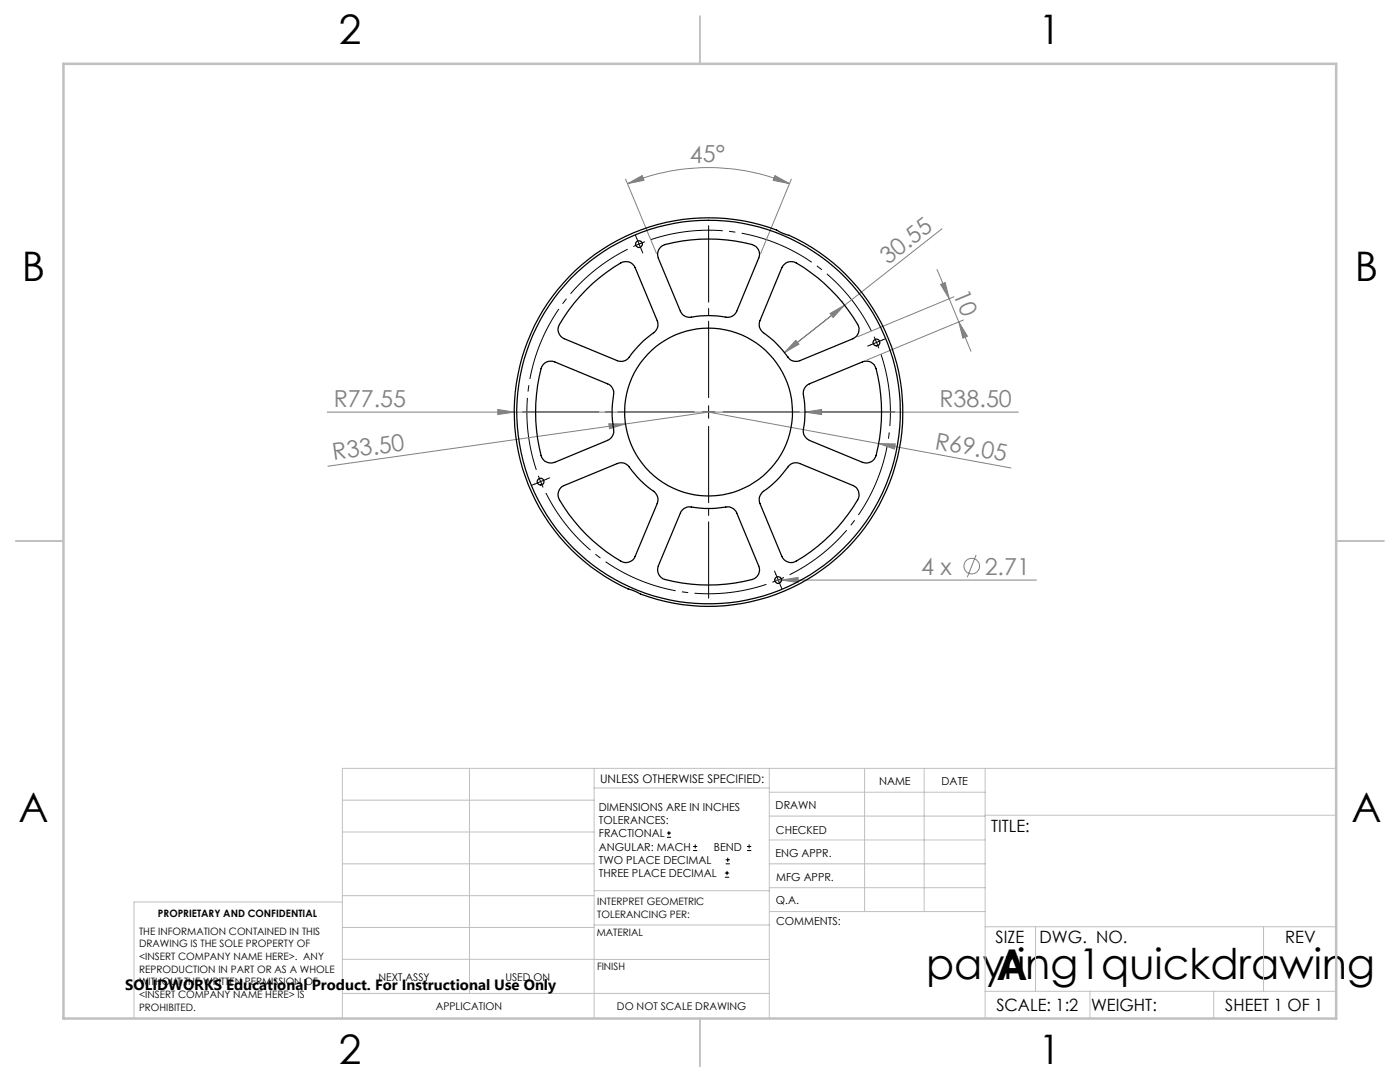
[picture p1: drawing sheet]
<svg xmlns="http://www.w3.org/2000/svg" width="279mm" height="216mm" viewBox="0 0 279 216" stroke-linecap="round" stroke-linejoin="round" font-family="sans-serif">
<g fill="none" stroke="#808080" stroke-width=".2">
<path d="M124.8 35.7l6.2 14.9M125.2 36.7l3-1.7 .3 1zM125.2 36.7a42.4 42.4 0 0 1 32.4 0M154.7 35l2.9 1.7-3.3-.7zM157.9 35.7l-6.1 14.9M187 53.8l2.4 5.8M187.7 56.8l.9-.4 .8 3.2zM188 45.6l-31.4 24.7M189.4 59.6l1.9 4.6M190.4 59.2l-19.3 8M157.2 71.1h.1M158.8 67.9l.7 .8-2.9 1.6z"/>
<path d="M165.7 62.5l2.9-1.6-2.3 2.5zM168 60.1h.1M168.6 60.9l-12 9.4M191.3 64.2l1.8 2.9-.9 .4zM191.3 64.2l2.5 5.9M192.3 63.9l-19.3 7.9M65.3 82.2h137.9M99.3 81.7l3.3 .5-3.3 .5zM121.5 84.6h3.3l-3.2 .9zM124.8 84.6l-59.4 8.4M124.8 84.6l16.6-2.4 60.4 11.2M160.7 82.2l3.3-.5v1z"/>
<path d="M175.4 88.5l3.3 .1-.2 1zM154.6 115.7h52.2M156 115.7l3.3-.5v1zM194.8 110.7l-1.8 4.5"/>
<circle cx="193.9" cy="113" r="1.56"/>
</g>
<g fill="none" stroke="#000" stroke-width=".2">
<path d="M107.4 94.9l.5 1.2M107.9 96.1l.5 1.2M107.9 96.1l-1.1 .5M109 95.6l-1.1 .5M133.1 167.1h.8M133.1 166.2h.8M133.5 165.8v.9M138.3 169.7h.8M138.3 168.9h.8M138.7 168.5v.8M144.7 175h.8M144.7 174.2h.8"/>
<path d="M144.8 172.4h.9M144.8 171.6h.9M145.1 173.8v.8M145.2 171.1v.9M149.1 169.7h.8M149.1 168.9h.8M149.5 168.5v.8"/>
</g>
<path d="M127.5 48.7l-1.1 .5M127.5 48.7l1.2-.5M174.9 68.3l-.5-1.1M174.9 68.3l.5 1.2M155.3 115.7l1.2-.5M155.3 115.7l-1.2 .5" fill="none" stroke="#000" stroke-width=".2" stroke-dasharray="15.2 1.3 1.3 1.3" stroke-linecap="butt"/>
<path d="M125.3 49.7a36.3 36.3 0 0 0-18.3 44M173.9 66a36.3 36.3 0 0 0-44-18.2M108.9 98.4a36.3 36.3 0 0 0 44.1 18.2M157.6 114.7a36.3 36.3 0 0 0 18.2-44" fill="none" stroke="#000" stroke-width=".2" stroke-dasharray="15.2 1.3 1.3 1.3" stroke-dashoffset=".7" stroke-linecap="butt"/>
<g fill="none" stroke="#000" stroke-width=".2" stroke-dasharray="15.2 1.3 1.3 1.3">
<path d="M127.1 47.5l-.3-.6M127.5 48.7l-.4-1.2M127.5 48.7l.5 1.1M128 49.8l.3 .7M173.8 68.8l-.6 .3M174.9 68.3l1.2-.5M174.9 68.3l-1.1 .5M176.1 67.8l.6-.2M106.8 96.6l-.7 .2M109.1 95.6l.6-.2M141.4 82.2v-1.2M141.4 82.2h-1.2"/>
<path d="M141.4 82.2v1.3M141.4 82.2h1.3M154.8 114.6l-.2-.7M155.3 115.7l.5 1.2M155.3 115.7l-.5-1.1M155.8 116.9l.2 .6"/>
</g>
<path d="M141.4 79.7v-35M138.9 82.2h-35M141.4 84.7v35M143.9 82.2h35" fill="none" stroke="#000" stroke-width=".2" stroke-dasharray="15.2 1.3 1.3 1.3" stroke-dashoffset="-.4"/>
<g fill="none" stroke="#c0c0c0" stroke-width=".2">
<path d="M68.3 159.7h50.3M93.7 153.3v44.9M118.6 153.3v49.9M118.6 157.2h34.9M153.5 153.3v49.9M153.5 158.1h43.1M172.5 153.3v28.6M184.4 153.3v28.6M196.6 153.3v49.9M266.7 153.3h-198.4v49.9M68.3 178.7h50.3M68.3 172.4h50.3"/>
<path d="M68.3 166h50.3M68.3 180h-41.6v23.2M118.6 177.7h35M153.5 167.6h43.1M153.5 162.8h43.1M153.5 172.4h43.1M153.5 177.1h43.1M196.6 162.7h70.1M68.3 198.2h85.2M68.3 191.4l85.2 .1M68.3 185.1h50.3M118.6 184.6h35"/>
<path d="M153.6 181.9h43M196.6 197.8h70.1M196.6 184.9h70.1M206.7 184.9v12.9M217.5 197.8v5.4M242.2 197.8v5.4M252.2 184.9v12.9"/>
</g>
<path d="M139.7 3.2v9.5M3.1 107.9h9.6M266.7 107.9h9.5M139.7 203.2v9.6" fill="none" stroke="#c0c0c0" stroke-width=".25"/>
<path d="M12.7 12.7h254v190.5h-254z" fill="none" stroke="#c0c0c0" stroke-width=".5"/>
<g fill="#808080">
<path d="M156 115.7l3.3-.5v1z"/>
<path d="M99.3 81.7l3.3 .5-3.3 .5z"/>
<path d="M121.5 84.6h3.3l-3.2 .9z"/>
<path d="M175.4 88.5l3.3 .1-.2 1z"/>
<path d="M160.7 82.2l3.3-.5v1z"/>
<path d="M154.7 35l2.9 1.7-3.3-.7zM125.2 36.7l3-1.7 .3 1z"/>
<path d="M165.7 62.5l2.9-1.6-2.3 2.5zM158.8 67.9l.7 .8-2.9 1.6z"/>
<path d="M187.7 56.8l.9-.4 .8 3.2zM191.3 64.2l1.8 2.9-.9 .4z"/>
</g>
<g fill="none" stroke="#000" stroke-width=".25">
<path d="M114.8 54a38.8 38.8 0 0 1 40.2-8.1l.6 .3a38.7 38.7 0 0 1 23.5 45 38.7 38.7 0 0 1-41.2 29.6 35 35 0 0 1-11.9-3.1 38.7 38.7 0 0 1-11.2-63.7zM117 57.8a32.6 32.6 0 0 1 7.3-5.5 1.98 1.98 0 0 1 2.5 1.1l4.4 10.6a1.98 1.98 0 0 1-.7 2.4 25.8 25.8 0 0 0-5.4 5.4l-.9 .3-1-.1-10.6-4.4a2.01 2.01 0 0 1-.9-2.9 33 33 0 0 1 5.3-6.9zM132 49.2l.3-.2a33 33 0 0 1 18.2 0 1.92 1.92 0 0 1 .9 2.5l-4.4 10.6a2.22 2.22 0 0 1-3 1 26.4 26.4 0 0 0-6.7 .2l-.9-.4-.5-.5-4.5-10.9a2.07 2.07 0 0 1 .6-2.3zM156.5 52.7a2 2 0 0 1 2.4-.2 34.3 34.3 0 0 1 12.4 12.6 2.01 2.01 0 0 1-1.1 2.5l-10.6 4.4a1.98 1.98 0 0 1-2.4-.7 23.4 23.4 0 0 0-5.3-5.4l-.4-.9 .2-1 4.3-10.6zM108.4 72.8a1.99 1.99 0 0 1 2.3-.6l10.5 4.4a1.98 1.98 0 0 1 1.2 2.2 23.3 23.3 0 0 0 .1 7.5l-.4 .9-.9 .7-10.5 4.4a2.05 2.05 0 0 1-2.7-1.4 34.4 34.4 0 0 1 .1-17.7zM161 76.9l.5-.3 10.6-4.4a1.98 1.98 0 0 1 2.7 1.4 33.9 33.9 0 0 1-.1 17.7 2.01 2.01 0 0 1-2.6 1l-10.6-4.4a2.29 2.29 0 0 1-1-3.1 26.4 26.4 0 0 0-.2-6.7l.2-.6zM111.9 97.3l.7-.4 10.6-4.4a1.9 1.9 0 0 1 2.4 .7 20.1 20.1 0 0 0 5.1 5l.6 1.2-.1 1.1-4.4 10.5a1.99 1.99 0 0 1-2.9 1 33.4 33.4 0 0 1-12.4-12.7 1.96 1.96 0 0 1 .4-2zM152.1 98.2a23 23 0 0 0 5.6-5.5l.6-.3h1l10.9 4.5a1.99 1.99 0 0 1 1 2.8 33.8 33.8 0 0 1-12.7 12.4 2.01 2.01 0 0 1-2.5-1.1l-4.3-10.5-.2-1.1zM136.1 101.8l.6-.4 .9-.3a24.7 24.7 0 0 0 7.9 0l.9 .5 .5 .5 4.5 10.8a1.98 1.98 0 0 1-1.3 2.7 34.4 34.4 0 0 1-17.8-.1 2.07 2.07 0 0 1-.9-2.6l4.4-10.5z"/>
<circle cx="127.5" cy="48.7" r=".68"/>
<circle cx="174.9" cy="68.3" r=".67"/>
<circle cx="107.9" cy="96.1" r=".67"/>
<circle cx="141.4" cy="82.2" r="38.3"/>
<circle cx="141.4" cy="82.2" r="16.8"/>
<circle cx="155.3" cy="115.7" r=".68"/>
</g>
<g font-size="8.5">
<text x="184.8" y="195.4">payring1quickdrawing</text>
<text x="198.9" y="195.5">A</text>
</g>
<g font-size="8.1">
<text x="67.6" y="8.9">2</text>
<text x="207.3" y="8.9">1</text>
<text x="4.4" y="56.1">B</text>
<text x="270.4" y="56.1">B</text>
<text x="3.7" y="164.1">A</text>
<text x="269.7" y="164.1">A</text>
<text x="67.6" y="212.4">2</text>
<text x="207.3" y="212.4">1</text>
</g>
<g font-size="4.7" fill="#808080">
<text x="137.7" y="32.4">45°</text>
<text x="177.2" y="52.8" transform="rotate(-38 177.2 52.8)">30.55</text>
<text x="190.1" y="58.6" transform="rotate(67 190.1 58.6)">10</text>
<text x="66.6" y="81.2">R77.55</text>
<text x="187.5" y="81.2">R38.50</text>
<text x="186.5" y="89.5" transform="rotate(10 186.5 89.5)">R69.05</text>
<text x="66.6" y="91.8" transform="rotate(-8 66.6 91.8)">R33.50</text>
<text x="183.8" y="114.7">4 x</text>
<text x="196.5" y="114.7">2.71</text>
</g>
<g font-size="3.4">
<text x="197.8" y="166">TITLE:</text>
<text x="198.7" y="188.1">SIZE</text>
<text x="207.5" y="188.1">DWG. NO.</text>
<text x="256.5" y="188.2">REV</text>
<text x="198.8" y="201.7">SCALE: 1:2</text>
<text x="217.7" y="201.8">WEIGHT:</text>
<text x="244.5" y="201.7">SHEET 1 OF 1</text>
</g>
<text font-size="3" x="25" y="197.6">SOLIDWORKS Educational Product. For Instructional Use Only</text>
<text font-size="2.4" x="119.8" y="156.2">UNLESS OTHERWISE SPECIFIED:</text>
<g font-size="2.2">
<text x="119.5" y="161.8">DIMENSIONS ARE IN INCHES</text>
<text x="154.8" y="161.4">DRAWN</text>
<text x="175.4" y="156.6">NAME</text>
<text x="187.9" y="156.7">DATE</text>
<text x="119.5" y="164.4">TOLERANCES:</text>
<text x="119.5" y="167.1">FRACTIONAL</text>
<text x="154.9" y="166.3">CHECKED</text>
<text x="119.5" y="169.7">ANGULAR: MACH</text>
<text x="119.5" y="172.4">TWO PLACE DECIMAL</text>
<text x="142.5" y="169.7">BEND</text>
<text x="154.8" y="171">ENG APPR.</text>
<text x="119.5" y="175">THREE PLACE DECIMAL</text>
<text x="154.9" y="175.7">MFG APPR.</text>
<text x="154.9" y="180.4">Q.A.</text>
<text x="154.9" y="184.6">COMMENTS:</text>
</g>
<g font-size="2.1">
<text x="75.5" y="195.7">NEXT ASSY</text>
<text x="100.9" y="195.7">USED ON</text>
<text x="86.9" y="201.5">APPLICATION</text>
<text x="123.1" y="201.6">DO NOT SCALE DRAWING</text>
</g>
<g font-size="2">
<text x="31.5" y="182.9">PROPRIETARY AND CONFIDENTIAL</text>
<text x="119.2" y="180.6">INTERPRET GEOMETRIC</text>
<text x="119.2" y="183.1">TOLERANCING PER:</text>
<text x="27.8" y="186.5">THE INFORMATION CONTAINED IN THIS</text>
<text x="27.8" y="189">DRAWING IS THE SOLE PROPERTY OF</text>
<text x="27.8" y="191.6">&lt;INSERT COMPANY NAME HERE&gt;. ANY</text>
<text x="119.1" y="186.7">MATERIAL</text>
<text x="27.8" y="194.1">REPRODUCTION IN PART OR AS A WHOLE</text>
<text x="27.8" y="196.6">WITHOUT THE WRITTEN PERMISSION OF</text>
<text x="119.1" y="193.5">FINISH</text>
<text x="27.8" y="199.1">&lt;INSERT COMPANY NAME HERE&gt; IS</text>
<text x="27.8" y="201.7">PROHIBITED.</text>
</g>
</svg>
